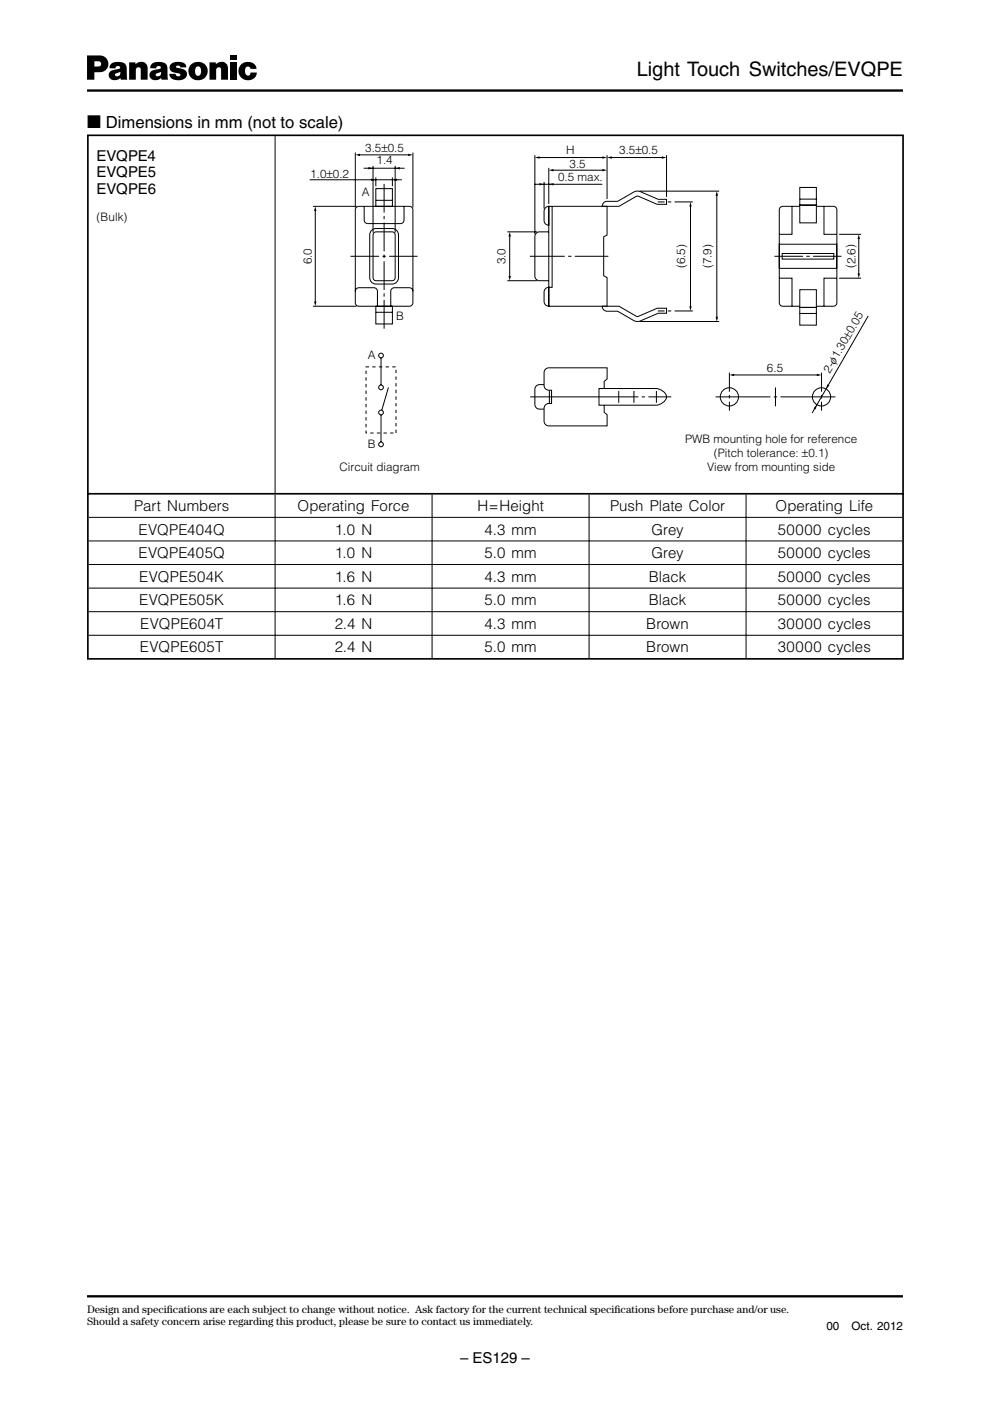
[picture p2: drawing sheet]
<svg xmlns="http://www.w3.org/2000/svg" width="210mm" height="297mm" viewBox="0 0 210 297" stroke-linecap="round" stroke-linejoin="round" font-family="sans-serif">
<path d="M18.5 19.2h173M18.5 274.8h173" fill="none" stroke="#000" stroke-width=".49"/>
<g fill="#000">
<path d="M18.5 11.8h2.5a1.79 1.79 0 0 1 2 1.8 1.79 1.79 0 0 1-2 1.7h-1v-1.2h.6a.59 .59 0 0 0 .8-.4 .59 .59 0 0 0-.5-.7h-.9v3.9h-1.5zM23.5 13.6a2.6 2.6 0 0 1 3.2 .2l.3 3.1h-1.3l-.3-1 .1-.7-.2 .1a.82 .82 0 0 0-.9 .7 .64 .64 0 0 0 1-.1l.1 .6a1.3 1.3 0 0 1-1.7 .4 1.3 1.3 0 0 1-.6-1.6l.6-.4 1.2-.3a.36 .36 0 0 0 .5-.4 .36 .36 0 0 0-.6-.2l-.3 .1-.1 .4h-1.3l.1-.5zM27.4 13.2h1.3v.4a1.43 1.43 0 0 1 1.6-.5 1.43 1.43 0 0 1 1 1.4v2.4h-1.5v-2.1a.53 .53 0 0 0-.5-.6 .53 .53 0 0 0-.5 .7v2h-1.4zM32.1 13.6a2.6 2.6 0 0 1 3.2 .2l.4 3.1h-1.4l-.3-1 .1-.7-.1 .1a.82 .82 0 0 0-1 .7 .64 .64 0 0 0 1-.1l.1 .6a1.3 1.3 0 0 1-1.6 .4 1.3 1.3 0 0 1-.7-1.6l.6-.4 1.3-.3a.36 .36 0 0 0 .4-.4 .36 .36 0 0 0-.6-.2l-.3 .1-.1 .4h-1.2v-.5zM36.2 13.6a2.5 2.5 0 0 1 3.2 .1l.1 .6h-1.3a.4 .4 0 0 0-.4-.5 .4 .4 0 0 0-.4 .5l.9 .2a1.24 1.24 0 0 1 1.3 1.2 1.24 1.24 0 0 1-1.3 1.3 1.89 1.89 0 0 1-2.4-1.1v-.2h1.3a.47 .47 0 0 0 .5 .5 .47 .47 0 0 0 .5-.5l-.4-.2a1.59 1.59 0 0 1-1.9-1.2zM40.5 13.7a2.02 2.02 0 0 1 2.9 0 2.02 2.02 0 0 1-.1 2.9l-.8-.8a1.18 1.18 0 0 0-.5-1.7 1.18 1.18 0 0 0-.2 1.9l.2 .1 .5-.3 .8 .8a2.03 2.03 0 0 1-2.8-.2 2.03 2.03 0 0 1 0-2.7zM44.4 13.2h1.3l.1 .4a1.43 1.43 0 0 1 1.6-.5 1.43 1.43 0 0 1 .9 1.4v2.4h-1.4v-2.1a.53 .53 0 0 0-.6-.6 .53 .53 0 0 0-.5 .7v2h-1.4zM48.8 11.8h1.4v.9h-1.4zM48.8 13.2h1.4v3.7h-1.4zM51 13.8a1.88 1.88 0 0 1 2-.7 1.88 1.88 0 0 1 1.4 1.5h-1.3a.63 .63 0 0 0-.8-.5 .63 .63 0 0 0-.4 .9 .7 .7 0 0 0 .2 .8 .7 .7 0 0 0 .8 .1l.2-.5h1.3a1.95 1.95 0 0 1-1.7 1.6 1.95 1.95 0 0 1-2-1.2l-.1-1zM75.3 32.8l1-.2v.5zM78.1 35.4l1 .3-1 .2z"/>
<path d="M78.7 37.9l1 .2-1 .3zM83.2 38.1l1-.2v.5zM83.8 35.7l1-.3v.5zM86.5 32.6l1 .2-1 .3zM114.4 38.8l1 .3-1 .2zM113.4 33.4l1-.2v.5zM116.4 39.1l1-.3v.5zM116.4 36.1l1-.3v.5zM127.7 33.2l1 .2-1 .3zM127.7 35.8l1 .3-1 .2zM128.7 33.4l1-.2v.5zM140.3 33.2l1 .2-1 .3z"/>
<path d="M66.8 43.7l.3 1h-.5zM107.8 58.5h.5l-.2 1zM108.1 49.2l.2 1h-.5zM146.4 42.8l.3 1h-.5zM152 40.5l.2 1h-.5zM181.8 58h.5l-.2 1zM182.1 49.7l.2 1h-.5zM66.6 63.9h.5l-.3 1zM146.2 64.9h.5l-.3 1zM151.7 67.2h.5l-.2 1zM154.6 79.5l1-.3v.5zM173.2 79.2l1 .3-1 .2z"/>
<path d="M173.2 85.8l-.3 1-.4-.2zM175.4 81.5l.5 .2-.8 .8z"/>
</g>
<g fill="none" stroke="#000" stroke-width=".21">
<path d="M58.3 28.9v75.6M65.7 38.1h19.5M75.3 32.3v11.7M76 32.8h10.9M77.1 35.7h8.7M79.1 35.2v14.1M79.7 40h3.5v3.7h-3.5zM79.7 37.6v1.9M83.2 37.6v1.9M83.8 35.2v14.1M87.5 32.3v11.7M113.4 39.1h14.3"/>
<path d="M113.4 32.9v16.8M113.9 33.4h14.2M115.4 38.6v5.6M116.4 35.6v7.6M116.9 36.1h11.2M128.7 32.9v9.3M129.4 33.4h11.4M141.3 32.9v8.9M169.6 39.7h3.5v3.8h-3.5zM66.4 43.7h9.2M66.8 44.3v20M75.6 44l.5-.3h10.7a.75 .75 0 0 1 .7 .8v19.7a.75 .75 0 0 1-.7 .7h-10.7a.75 .75 0 0 1-.8-.7v-19.7z"/>
<path d="M77.2 43.7v3a.75 .75 0 0 0 .8 .7h6.9a.75 .75 0 0 0 .8-.7v-3M78.9 48.7l.8-.2h3.4a1.35 1.35 0 0 1 1.4 1.3v9.1a1.35 1.35 0 0 1-1.4 1.3h-3.4a1.35 1.35 0 0 1-1.3-1.3v-9.1l.1-.4zM79.3 49.3l.4-.1h3.4l.6 .3 .1 9.4a.65 .65 0 0 1-.7 .6h-3.4l-.3-.1-.3-.4v-9.2zM79.7 42.5h3.5M107.6 49.2h6.3M107.6 59.5h6.3M108.1 49.7v9.2M115.6 44l.8-.3v4.1a1 1 0 0 1-1-1v-2.1zM116.4 43.7h12.3v6.1l-.7 .4v8.3l.7 .4v6h-12.3zM116.4 49.2h-2a1 1 0 0 0-1 1v8.3a1 1 0 0 0 1 1h2M117.1 43.7v17.2h-.7M128.1 42.9l.6-.2h2.3l3.4-2 .7-.2 .7 .1 3.8 1.7h1.7v1h-2l-4.2-1.7-3.9 2.1h-3.5v-.3z"/>
<path d="M135.6 40.5h16.9M146.4 43.3v22.1M152 41v26.6M165.2 51.8h12.2v5.1h-12.2zM165.2 59h2.7v5.9M165.8 53.7h11v1.2h-11zM167.9 43.7v6h-2.7M169.6 43.5h3.5v3.8h-3.5zM169.6 43.7h-3.6a.75 .75 0 0 0-.8 .8v19.7a.75 .75 0 0 0 .8 .7h3.6M169.6 42.2h3.5M173.1 43.7h3.6a.75 .75 0 0 1 .7 .8v19.7a.75 .75 0 0 1-.7 .7h-3.6M174.7 43.7v6h2.7"/>
<path d="M177.4 59h-2.7v5.9M177.9 49.7h4.7M177.9 59h4.7M182.1 50.3v8M66.4 64.9h9.2M75.3 61.8a.75 .75 0 0 1 .8-.8h3.2a.75 .75 0 0 1 .7 .8v3.1M79.7 64.9h3.5v3.8h-3.5zM79.7 66.2h3.5M80.8 75.9v5.7M87.5 61.8a.75 .75 0 0 0-.7-.8h-3.2a.75 .75 0 0 0-.8 .8v3.1M115.6 61.2l.8-.3v4a1 1 0 0 1-1-1v-2zM127.7 64.9h3.5l3.9 2.2 4.2-1.7h2v1h-1.7l-4.2 1.7-1-.1-3.4-2h-2.3a1.03 1.03 0 0 1-1-1.1z"/>
<path d="M135.6 68.2h16.9M155.3 79.5h18.3M169.6 65.2h3.5v3.7h-3.5zM169.6 61.4h3.5v3.8h-3.5zM169.6 66.5h3.5M184.1 67l-11.9 20.5M80.8 88v5.7M82.4 82.1l-1.4 4.8M115.4 81.5h-1a1 1 0 0 0-1 1v3.2a1 1 0 0 0 1 1h1M116.5 82.7v2.9M127 82.4h12.2a2.39 2.39 0 0 1 2.1 1.7 2.39 2.39 0 0 1-2.1 1.8h-12.2zM128.1 82.4v-1.5l.6-.6v-2.3h-12.3a1 1 0 0 0-1 1v2.7a1.15 1.15 0 0 0 1.5 1v2.9a1.19 1.19 0 0 0-1.5 1v2.7a1 1 0 0 0 1 1h12.3v-2.4l-.6-.5v-1.5"/>
<path d="M131.2 82.9v2.5M134.4 82.9v2.5M139.2 82.9v2.5M164.4 82.1v4M18.8 109.7h172.5M18.8 114.7h172.5M18.8 119.7h172.5M58.3 104.9v4.7M58.3 109.8v4.8M58.3 114.8v4.8M58.3 119.8v4.8M91.6 104.9v4.7"/>
<path d="M91.6 109.8v4.8M91.6 114.8v4.8M91.6 119.8v4.8M124.9 104.9v4.7M124.9 109.8v4.8M124.9 114.8v4.8M124.9 119.8v4.8M158.2 104.9v4.7M158.2 109.8v4.8M158.2 114.8v4.8M158.2 119.8v4.8M18.8 124.7h172.5"/>
<path d="M18.8 129.7h172.5M18.8 134.7h172.5M58.3 124.8v4.8M58.3 129.8v4.8M58.3 134.8v4.7M91.6 124.8v4.8M91.6 129.8v4.8M91.6 134.8v4.7M124.9 124.8v4.8M124.9 129.8v4.8M124.9 134.8v4.7M158.2 124.8v4.8"/>
<path d="M158.2 129.8v4.8M158.2 134.8v4.7"/>
<circle cx="80.8" cy="75.4" r=".5"/>
<circle cx="80.8" cy="82.1" r=".5"/>
<circle cx="80.8" cy="94.2" r=".5"/>
<circle cx="80.8" cy="87.5" r=".5"/>
<circle cx="154.6" cy="84.1" r="1.93"/>
<circle cx="174.2" cy="84.1" r="1.93"/>
</g>
<path d="M77.6 77.8h6.4v14h-6.4z" fill="none" stroke="#000" stroke-width=".21" stroke-dasharray=".7 .7" stroke-linecap="butt"/>
<path d="M81.4 39v30.7M74.3 54.3h14.2M164.2 54.3h14.2" fill="none" stroke="#000" stroke-width=".21" stroke-dasharray="6.1 .7 .7 .7" stroke-linecap="butt"/>
<path d="M112.3 54.3h16.7" fill="none" stroke="#000" stroke-width=".21" stroke-dasharray="7.4 .7 .7 .7" stroke-linecap="butt"/>
<path d="M146.9 42.8h-7.4M146.9 65.9h-7.4" fill="none" stroke="#000" stroke-width=".21" stroke-dasharray="3.9 .7 .7 .7" stroke-linecap="butt"/>
<path d="M112.4 84.1h29.9" fill="none" stroke="#000" stroke-width=".21" stroke-dasharray="22.9 .7 .7 .7" stroke-linecap="butt"/>
<path d="M154.6 79v8.1M174.2 79v8.1" fill="none" stroke="#000" stroke-width=".21" stroke-dasharray="4.1 .7 .7 .7" stroke-linecap="butt"/>
<path d="M151.7 84.1h25.4" fill="none" stroke="#000" stroke-width=".21" stroke-dasharray="11.6 .7 .7 .7" stroke-linecap="butt"/>
<path d="M18.5 28.7h173.1M18.6 28.9v110.6M191.5 28.9v110.6M18.5 104.7h173.1M18.5 139.7h173.1" fill="none" stroke="#000" stroke-width=".35"/>
<text font-size="4.2" x="135" y="16.1">Light Touch Switches/EVQPE</text>
<text font-size="3.9" x="18.5" y="27.1">■ Dimensions in mm (not to scale)</text>
<g font-size="3.2">
<text x="20.5" y="34.1">EVQPE4</text>
<text x="20.5" y="37.6">EVQPE5</text>
<text x="20.5" y="41.1">EVQPE6</text>
<text x="28.4" y="108.4">Part Numbers</text>
<text x="29.4" y="113.3">EVQPE404Q</text>
<text x="63.1" y="108.4">Operating Force</text>
<text x="71" y="113.3">1.0 N</text>
<text x="101.2" y="108.4">H=Height</text>
<text x="102.7" y="113.3">4.3 mm</text>
<text x="129.3" y="108.4">Push Plate Color</text>
<text x="138.1" y="113.3">Grey</text>
<text x="164.4" y="108.4">Operating Life</text>
<text x="164.9" y="113.3">50000 cycles</text>
<text x="29.4" y="118.3">EVQPE405Q</text>
<text x="71" y="118.3">1.0 N</text>
<text x="102.7" y="118.3">5.0 mm</text>
<text x="138.1" y="118.3">Grey</text>
<text x="164.9" y="118.3">50000 cycles</text>
<text x="29.5" y="123.3">EVQPE504K</text>
<text x="71" y="123.3">1.6 N</text>
<text x="102.7" y="123.3">4.3 mm</text>
<text x="137.6" y="123.3">Black</text>
<text x="164.9" y="123.3">50000 cycles</text>
<text x="29.5" y="128.3">EVQPE505K</text>
<text x="71" y="128.3">1.6 N</text>
<text x="102.7" y="128.3">5.0 mm</text>
<text x="137.6" y="128.3">Black</text>
<text x="164.9" y="128.3">50000 cycles</text>
<text x="29.7" y="133.3">EVQPE604T</text>
<text x="71" y="133.3">2.4 N</text>
<text x="102.7" y="133.3">4.3 mm</text>
<text x="137" y="133.3">Brown</text>
<text x="164.9" y="133.3">30000 cycles</text>
<text x="29.7" y="138.3">EVQPE605T</text>
<text x="71" y="138.3">2.4 N</text>
<text x="102.7" y="138.3">5.0 mm</text>
<text x="137" y="138.3">Brown</text>
<text x="164.9" y="138.3">30000 cycles</text>
<text x="97.5" y="289">– ES129 –</text>
</g>
<g font-size="2.5">
<text x="77.4" y="32.1">3.5±0.5</text>
<text x="79.8" y="34.8">1.4</text>
<text x="120.1" y="32.6">H</text>
<text x="120.8" y="35.6">3.5</text>
<text x="131.3" y="32.8">3.5±0.5</text>
<text x="65.8" y="37.6">1.0±0.2</text>
<text x="76.7" y="41.5">A</text>
<text x="118.3" y="38.5">0.5 max.</text>
<text x="20.5" y="46.9">(Bulk)</text>
<text x="66.1" y="56.1" transform="rotate(-90 66.1 56.1)">6.0</text>
<text x="107.2" y="56.1" transform="rotate(-90 107.2 56.1)">3.0</text>
<text x="145.3" y="56.9" transform="rotate(-90 145.3 56.9)">(6.5)</text>
<text x="150.9" y="56.9" transform="rotate(-90 150.9 56.9)">(7.9)</text>
<text x="181.2" y="56.9" transform="rotate(-90 181.2 56.9)">(2.6)</text>
<text x="84" y="67.8">B</text>
<text x="78" y="76.1">A</text>
<text x="162.6" y="78.9">6.5</text>
<text x="175.9" y="79.2" transform="rotate(-60 175.9 79.2)">2-φ1.30±0.05</text>
<text x="78" y="95">B</text>
<text x="145.3" y="93.9">PWB mounting hole for reference</text>
<text x="72" y="99.9">Circuit diagram</text>
<text x="149.9" y="99.9">View from mounting side</text>
<text x="151.4" y="96.9">(Pitch tolerance: ±0.1)</text>
<text x="175.2" y="281.9">00</text>
<text x="180.5" y="281.9">Oct. 2012</text>
</g>
<g font-size="2.3">
<text x="18.5" y="280.9">Should a safety concern arise regarding this product, please be sure to contact us immediately.</text>
<text x="18.5" y="278.5">Design and specifcations are each subject to change without notice. Ask factory for the current technical specifcations before purchase and/or use.</text>
<text x="35.4" y="278.5">i</text>
<text x="130.3" y="278.5">i</text>
</g>
</svg>
